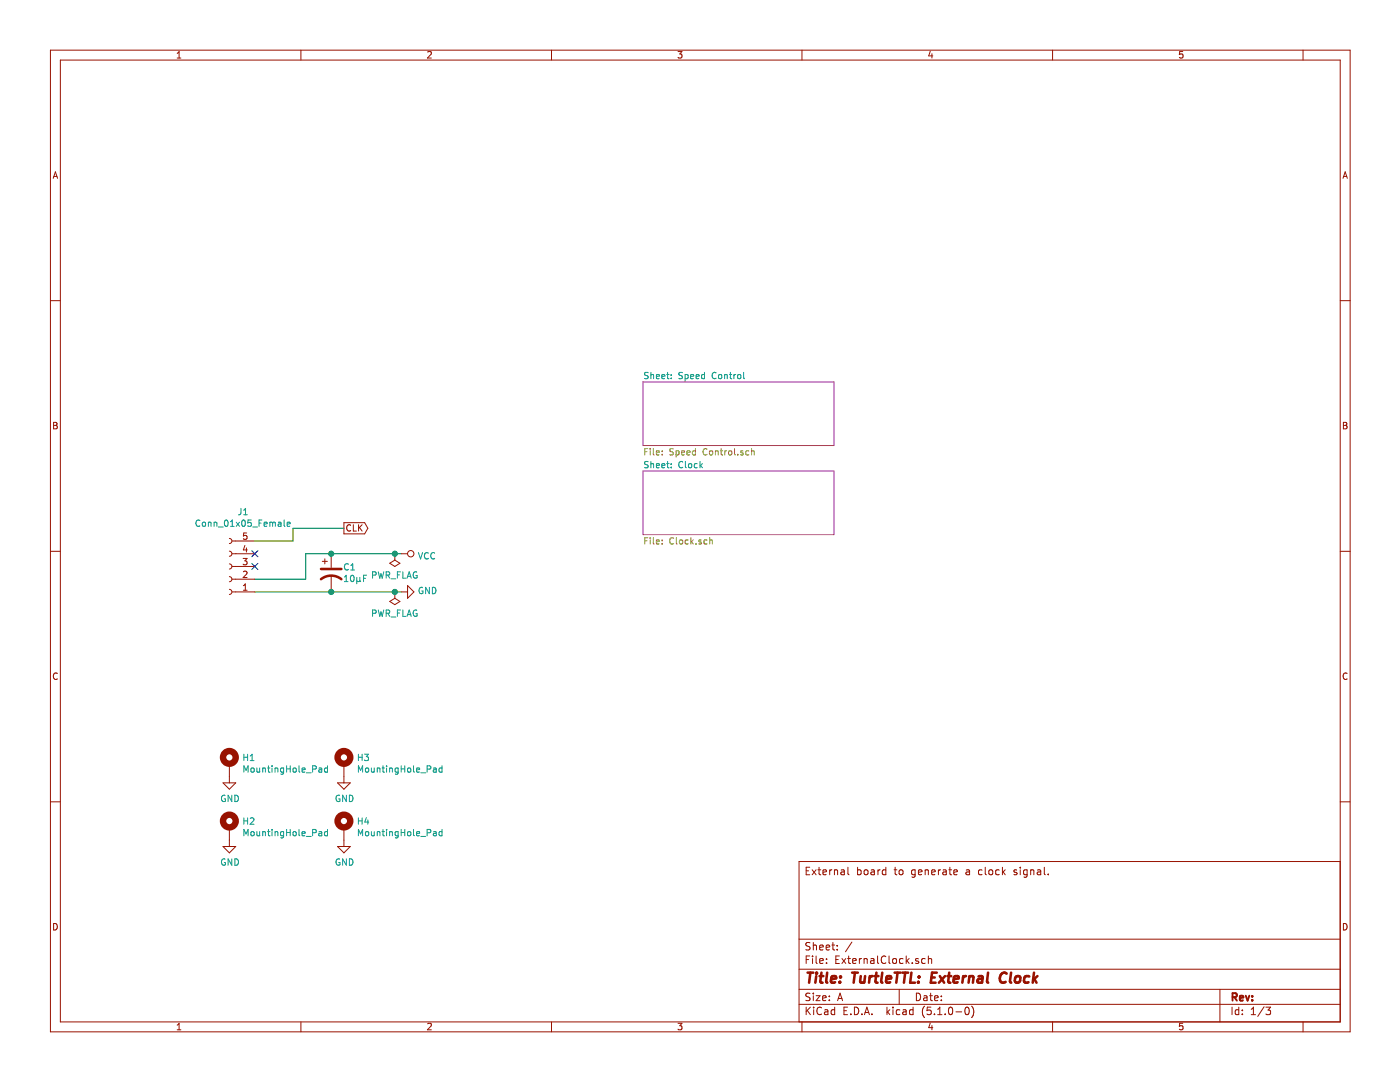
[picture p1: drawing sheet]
EESchema Schematic File Version 4
LIBS:ExternalClock-cache
EELAYER 29 0
EELAYER END
$Descr A 11000 8500
encoding utf-8
Sheet 1 3
Title "TurtleTTL: External Clock"
Date ""
Rev ""
Comp ""
Comment1 ""
Comment2 ""
Comment3 ""
Comment4 "External board to generate a clock signal."
$EndDescr
$Sheet
S 5050 3000 1500 500 
U 5D79C284
F0 "Speed Control" 50
F1 "Speed Control.sch" 50
$EndSheet
$Sheet
S 5050 3700 1500 500 
U 5D2C0720
F0 "Clock" 50
F1 "Clock.sch" 50
$EndSheet
$Comp
L power:VCC #PWR?
U 1 1
P 3150 4350
AR Path="/5D2C0761/5D837B89" Ref="#PWR?"  Part="1" 
AR Path="/5D837B89" Ref="#PWR05"  Part="1" 
F 0 "#PWR05" H 3150 4200 50  0001 C CNN
F 1 "VCC" V 3167 4478 50  0000 L CNN
F 2 "" H 3150 4350 50  0001 C CNN
F 3 "" H 3150 4350 50  0001 C CNN
	1    3150 4350
	0    1    1    0   
$EndComp
$Comp
L power:GND #PWR?
U 1 1
P 3150 4650
AR Path="/5D2C0761/5D837B8F" Ref="#PWR?"  Part="1" 
AR Path="/5D837B8F" Ref="#PWR06"  Part="1" 
F 0 "#PWR06" H 3150 4400 50  0001 C CNN
F 1 "GND" V 3155 4522 50  0000 R CNN
F 2 "" H 3150 4650 50  0001 C CNN
F 3 "" H 3150 4650 50  0001 C CNN
	1    3150 4650
	0    -1   -1   0   
$EndComp
$Comp
L Device:CP1 C?
U 1 1
P 2600 4500
AR Path="/5D2C0720/5D837B95" Ref="C?"  Part="1" 
AR Path="/5D2C0761/5D837B95" Ref="C?"  Part="1" 
AR Path="/5D837B95" Ref="C1"  Part="1" 
F 0 "C1" H 2692 4546 50  0000 L CNN
F 1 "10µF" H 2692 4455 50  0000 L CNN
F 2 "Capacitor_THT:CP_Radial_D5.0mm_P2.00mm" H 2600 4500 50  0001 C CNN
F 3 "~" H 2600 4500 50  0001 C CNN
	1    2600 4500
	1    0    0    -1  
$EndComp
Wire Wire Line
	2000 4650 2600 4650
Wire Wire Line
	3150 4350 3100 4350
Wire Wire Line
	2000 4550 2400 4550
Wire Wire Line
	2400 4550 2400 4350
Wire Wire Line
	2400 4350 2600 4350
$Comp
L Mechanical:MountingHole_Pad H1
U 1 1
P 1800 6000
F 0 "H1" H 1900 6049 50  0000 L CNN
F 1 "MountingHole_Pad" H 1900 5958 50  0000 L CNN
F 2 "MountingHole:MountingHole_3.2mm_M3_Pad" H 1800 6000 50  0001 C CNN
F 3 "~" H 1800 6000 50  0001 C CNN
	1    1800 6000
	1    0    0    -1  
$EndComp
$Comp
L Mechanical:MountingHole_Pad H3
U 1 1
P 2700 6000
F 0 "H3" H 2800 6049 50  0000 L CNN
F 1 "MountingHole_Pad" H 2800 5958 50  0000 L CNN
F 2 "MountingHole:MountingHole_3.2mm_M3_Pad" H 2700 6000 50  0001 C CNN
F 3 "~" H 2700 6000 50  0001 C CNN
	1    2700 6000
	1    0    0    -1  
$EndComp
$Comp
L power:GND #PWR01
U 1 1
P 1800 6100
F 0 "#PWR01" H 1800 5850 50  0001 C CNN
F 1 "GND" H 1805 5927 50  0000 C CNN
F 2 "" H 1800 6100 50  0001 C CNN
F 3 "" H 1800 6100 50  0001 C CNN
	1    1800 6100
	1    0    0    -1  
$EndComp
$Comp
L power:GND #PWR03
U 1 1
P 2700 6100
F 0 "#PWR03" H 2700 5850 50  0001 C CNN
F 1 "GND" H 2705 5927 50  0000 C CNN
F 2 "" H 2700 6100 50  0001 C CNN
F 3 "" H 2700 6100 50  0001 C CNN
	1    2700 6100
	1    0    0    -1  
$EndComp
$Comp
L Mechanical:MountingHole_Pad H2
U 1 1
P 1800 6500
F 0 "H2" H 1900 6549 50  0000 L CNN
F 1 "MountingHole_Pad" H 1900 6458 50  0000 L CNN
F 2 "MountingHole:MountingHole_3.2mm_M3_Pad" H 1800 6500 50  0001 C CNN
F 3 "~" H 1800 6500 50  0001 C CNN
	1    1800 6500
	1    0    0    -1  
$EndComp
$Comp
L Mechanical:MountingHole_Pad H4
U 1 1
P 2700 6500
F 0 "H4" H 2800 6549 50  0000 L CNN
F 1 "MountingHole_Pad" H 2800 6458 50  0000 L CNN
F 2 "MountingHole:MountingHole_3.2mm_M3_Pad" H 2700 6500 50  0001 C CNN
F 3 "~" H 2700 6500 50  0001 C CNN
	1    2700 6500
	1    0    0    -1  
$EndComp
$Comp
L power:GND #PWR02
U 1 1
P 1800 6600
F 0 "#PWR02" H 1800 6350 50  0001 C CNN
F 1 "GND" H 1805 6427 50  0000 C CNN
F 2 "" H 1800 6600 50  0001 C CNN
F 3 "" H 1800 6600 50  0001 C CNN
	1    1800 6600
	1    0    0    -1  
$EndComp
$Comp
L power:GND #PWR04
U 1 1
P 2700 6600
F 0 "#PWR04" H 2700 6350 50  0001 C CNN
F 1 "GND" H 2705 6427 50  0000 C CNN
F 2 "" H 2700 6600 50  0001 C CNN
F 3 "" H 2700 6600 50  0001 C CNN
	1    2700 6600
	1    0    0    -1  
$EndComp
Wire Wire Line
	3100 4650 3150 4650
Wire Wire Line
	2600 4650 3100 4650
Connection ~ 3100 4650
$Comp
L power:PWR_FLAG #FLG02
U 1 1
P 3100 4650
F 0 "#FLG02" H 3100 4725 50  0001 C CNN
F 1 "PWR_FLAG" H 3100 4823 50  0000 C CNN
F 2 "" H 3100 4650 50  0001 C CNN
F 3 "~" H 3100 4650 50  0001 C CNN
	1    3100 4650
	-1   0    0    1   
$EndComp
$Comp
L Connector:Conn_01x05_Female J1
U 1 1
P 1800 4450
F 0 "J1" H 1692 4025 50  0000 C CNN
F 1 "Conn_01x05_Female" H 1692 4116 50  0000 C CNN
F 2 "Connector_PinSocket_2.54mm:PinSocket_1x05_P2.54mm_Vertical" H 1800 4450 50  0001 C CNN
F 3 "~" H 1800 4450 50  0001 C CNN
	1    1800 4450
	-1   0    0    1   
$EndComp
NoConn ~ 2000 4350
NoConn ~ 2000 4450
Connection ~ 2600 4650
Connection ~ 2600 4350
$Comp
L power:PWR_FLAG #FLG01
U 1 1
P 3100 4350
F 0 "#FLG01" H 3100 4425 50  0001 C CNN
F 1 "PWR_FLAG" H 3100 4523 50  0000 C CNN
F 2 "" H 3100 4350 50  0001 C CNN
F 3 "~" H 3100 4350 50  0001 C CNN
	1    3100 4350
	-1   0    0    1   
$EndComp
Connection ~ 3100 4350
Wire Wire Line
	3100 4350 2600 4350
Text GLabel 2700 4150 2    50   Output ~ 0
CLK
Wire Wire Line
	2700 4150 2300 4150
Wire Wire Line
	2300 4150 2300 4250
Wire Wire Line
	2300 4250 2000 4250
$EndSCHEMATC
